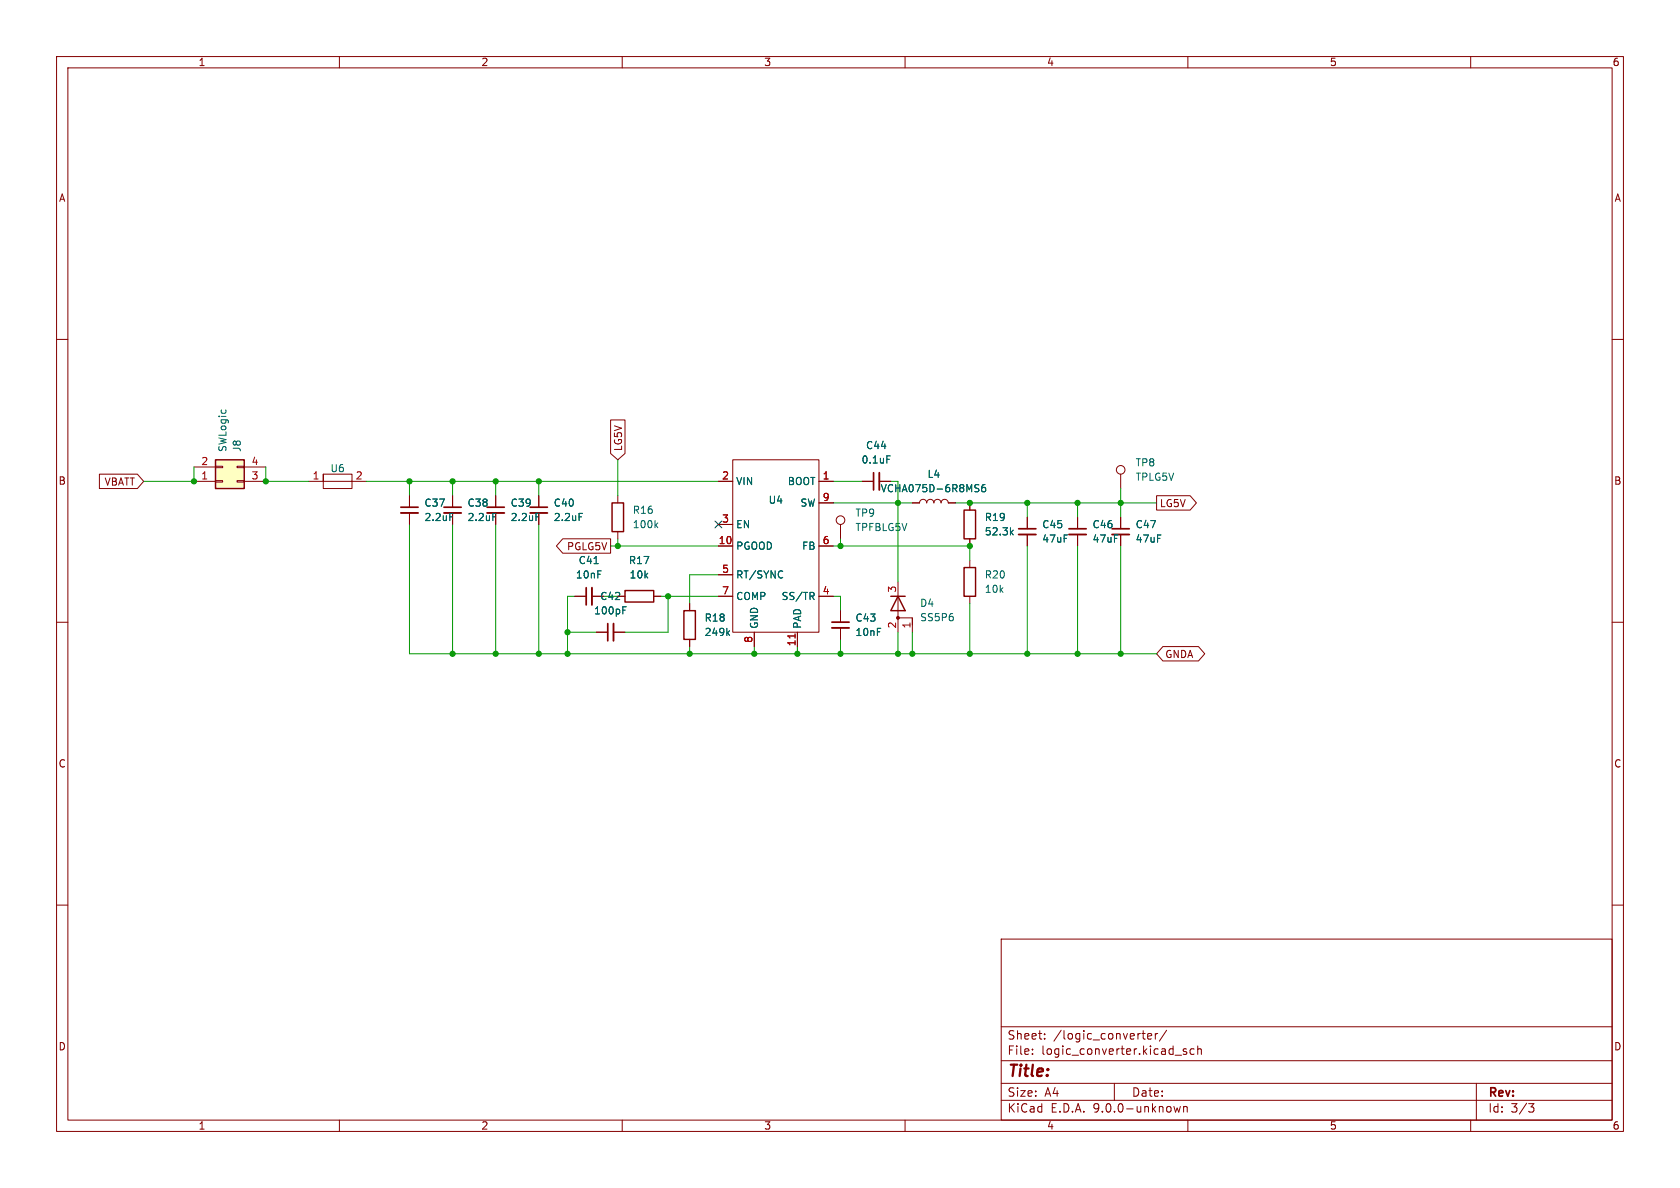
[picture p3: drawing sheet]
<svg xmlns="http://www.w3.org/2000/svg" width="297mm" height="210mm" viewBox="0 0 297 210" stroke-linecap="round" stroke-linejoin="round" font-family="sans-serif">
<g fill="none" stroke="#840000" stroke-width=".18">
<path d="M10 10h277v190h-277zM12 12h273v186h-273zM60 10v2M110 10v2M160 10v2M210 10v2M260 10v2M10 60h2M285 60h2M54.6 85.1h2.5M57.1 83.8v2.6h5.1v-2.6h-5.1v1.3h7.7M72.4 87.6v2.1"/>
<path d="M72.4 90.7v2M80 87.6v2.1M87.6 87.6v2.1M95.2 87.6v2.1M109.2 87.6v1.3M109.2 94v1.3M161.3 88.9h1.3a.64 .64 0 0 1 .6-.6 .64 .64 0 0 1 .6 .6 .64 .64 0 0 1 .7-.6 .64 .64 0 0 1 .6 .6 .64 .64 0 0 1 .6-.6 .64 .64 0 0 1 .7 .6 .64 .64 0 0 1 .6-.6 .64 .64 0 0 1 .6 .6h1.3M171.4 88.9v1.3M171.4 95.3v1.2M171.4 99.1v1.2M181.6 91.4v2.1M181.6 94.5v2"/>
<path d="M190.5 91.4v2.1M190.5 94.5v2M198.1 83.8v2.6M198.1 91.4v2.1M198.1 94.5v2M10 110h2M101.6 105.4h2M104.6 105.4h2.1M105.4 111.8h2M108.5 111.8h2M109.2 105.4h1.3M115.6 105.4h1.2"/>
<path d="M121.9 106.7v1.3M121.9 113v1.3M158.7 102.9v6.3h2.6v1.3M158.7 109.2v2.6M161.3 109.2v2.6M171.4 105.4v1.3M285 110h2M10 160h2M177 166h108v32h-108zM285 160h2M60 198v2M110 198v2"/>
<path d="M160 198v2M177 194.5h108M177 191.5h108M177 187.5h108M177 181.5h108M182.5 186.3v.1M182.5 185.5v.1M184.7 183.6v.1M184.7 182.8v.1M197 191.5v3M201.9 182.7h.6M202.3 183.7h.2"/>
<path d="M202.9 183.2l.7-.1-.1-.3-.4-.1-.2 .2 .1 .7h.5M204.2 182.7v1M204.7 182.7l-.3 .1-.2 .2M206.2 182.1l-1.2 2M207.5 195.6l.3 1 .3-.7 .3 .7 .3-1M207.7 186.5h1.2M209.2 195.6v1M209.2 195.7l.3-.1 .3 .1 .1 .9M209.7 185.5l-.3-.1-.2 .2v.2l.5 .2v.3h-.5M210 198v2M211.1 185.5l-.4-.1-.3 .3v.4l.1 .2h.6M211.7 185.5l.3-.1 .3 .1 .1 .9"/>
<path d="M211.7 184.9v1.5M260 198v2M261 191.5v6.5M270.2 195.1h1l-.5 .6 .4 .1 .1 .5-.3 .3h-.4"/>
<circle cx="198.1" cy="83.1" r=".76"/>
</g>
<path d="M70.9 89.7h3M78.5 89.7h3M86.1 89.7h3.1M93.7 89.7h3.1M180.1 93.5h3M189 93.5h3M196.6 93.5h3M103.6 103.9v3M107.4 110.2v3.1" fill="none" stroke="#840000" stroke-width=".3"/>
<path d="M70.9 90.7h3M78.5 90.7h3M86.1 90.7h3.1M93.7 90.7h3.1M180.1 94.5h3M189 94.5h3M196.6 94.5h3M104.6 103.9v3M108.5 110.2v3.1" fill="none" stroke="#840000" stroke-width=".33"/>
<g fill="none" stroke="#006464" stroke-width=".18">
<path d="M79.5 90.8h.6M87.1 90.8h.6M94.8 90.8h.6M102.4 90.8h.6M105 99.6h.7M115.9 92.8l.4 .5M116.3 92.4l-.5 .5M172.6 86.3l.3 .1 .2 .3-.3 .2h-.3M172.6 85.7h.5M174.1 85.7h-.3a.86 .86 0 0 0 0 1.2l.4-.1 .1-.4-.3-.2h-.2l-.3 .2M178.8 94.1l.3 .5M179.1 93.7l-.5 .5"/>
<path d="M110.1 107.9h.4M110.1 107.3h.6M128.6 111.9l.4 .4M129 111.5l-.5 .5"/>
</g>
<path d="M108.2 88.9h2v5.1h-2zM170.4 90.2h2.1v5.1h-2.1zM110.5 104.4h5.1v2h-5.1zM120.9 108h2v5h-2zM157.5 105.4h2.5M158.7 105.4l1.3 2.6h-2.5zM170.4 100.3h2.1v5.1h-2.1z" fill="none" stroke="#840000" stroke-width=".25"/>
<circle cx="158.7" cy="109.2" r=".25" fill="#840000" stroke="#840000" stroke-width=".18"/>
<path d="M38.1 81.3h5.1v5.1h-5.1z" fill="#ffffc2"/>
<path d="M38.1 81.3h5.1v5.1h-5.1z" fill="none" stroke="#840000" stroke-width=".25"/>
<g fill="none" stroke="#840000" stroke-width=".18">
<path d="M107.9 74.2h2.6v6l-1.3 1.1-1.3-1.1zM17.6 83.8h6.7l1.1 1.3-1.1 1.3h-6.7zM34.3 85.1h3.8M34.3 82.6h3.8M38.1 85h1.3v.2h-1.3zM38.1 82.4h1.3v.3h-1.3zM41.9 85h1.3v.2h-1.3zM41.9 82.4h1.3v.3h-1.3zM43.2 85.1h3.8M43.2 82.6h3.8M72.4 87.6v2.1M72.4 90.7v2"/>
<path d="M80 87.6v2.1M87.6 87.6v2.1M95.2 87.6v2.1M99.5 95.2h8.4v2.6h-8.4l-1.1-1.3zM127 85.1h2.5M127 92.7h2.5M127 96.5h2.5M129.5 81.3h15.3v30.5h-15.3zM144.8 85.1h2.5M144.8 96.5h2.5M144.8 88.9h2.5M148.6 92.7v2.6"/>
<path d="M152.4 85.1h2M155.4 85.1h2.1M161.3 88.9h1.3M167.6 88.9h1.3M171.4 88.9v1.3M171.4 95.3v1.2M181.6 91.4v2.1M181.6 94.5v2M190.5 91.4v2.1M190.5 94.5v2M198.1 91.4v2.1M198.1 94.5v2"/>
<path d="M204.5 87.6h5.9l1.1 1.3-1.1 1.3h-5.9zM101.6 105.4h2M104.6 105.4h2.1M105.4 111.8h2M108.5 111.8h2M109.2 105.4h1.3M115.6 105.4h1.2M121.9 106.7v1.3M121.9 113v1.3M127 101.6h2.5M127 105.4h2.5M133.3 111.8v2.5"/>
<path d="M141 111.8v2.5M144.8 105.4h2.5M148.6 108v2M148.6 111v2M205.6 114.3h6.3l1.1 1.3-1.1 1.2h-6.3l-1.1-1.2z"/>
<circle cx="148.6" cy="91.9" r=".76"/>
</g>
<path d="M154.4 83.6v3M147.1 110h3" fill="none" stroke="#840000" stroke-width=".3"/>
<path d="M155.4 83.6v3M147.1 111h3" fill="none" stroke="#840000" stroke-width=".33"/>
<g fill="none" stroke="#006464" stroke-width=".18">
<path d="M79.5 90.8h.6M87.1 90.8h.6M94.8 90.8h.6M102.4 90.8h.6M105 99.6h.7M156.8 80.6h.6M172.6 86.3l.3 .1 .2 .3-.3 .2h-.3M172.6 85.7h.5M174.1 85.7h-.3a.86 .86 0 0 0 0 1.2l.4-.1 .1-.4-.3-.2h-.2l-.3 .2M178.8 94.1l.3 .5M179.1 93.7l-.5 .5M110.1 107.9h.4"/>
<path d="M110.1 107.3h.6M128.6 111.9l.4 .4M129 111.5l-.5 .5M138.3 101h.1M138.4 102.1h-.1M143.5 105.4l.4 .6M143.8 104.8l.1 .2-.1 .3"/>
</g>
<path d="M140.6 112.1v.7" fill="none" stroke="#a90000" stroke-width=".18"/>
<g fill="none" stroke="#009600" stroke-width=".18">
<path d="M34.3 82.6v2.5h-8.9M47 82.6v2.5h7.6M64.8 85.1h62.2M72.4 92.7v22.9h132.1M72.4 85.1v2.5M80 85.1v2.5M80 92.7v22.9M87.6 85.1v2.5M87.6 92.7v22.9M95.2 85.1v2.5M95.2 92.7v22.9M107.9 96.5h19.1"/>
<path d="M109.2 81.3v6.3M109.2 95.3v1.2M147.3 96.5h24.1v2.6M147.3 88.9h14M147.3 85.1h5.1M148.6 95.3v1.2M157.5 85.1h1.2v17.8M168.9 88.9h35.6M181.6 88.9v2.5M181.6 96.5v19.1M190.5 88.9v2.5M190.5 96.5v19.1"/>
<path d="M198.1 86.4v5M198.1 96.5v19.1M100.3 111.8h5.1M101.6 105.4h-1.3v10.2M116.8 105.4h10.2M118.1 105.4v6.4h-7.6M121.9 114.3v1.3M127 101.6h-5.1v5.1M133.3 114.3v1.3M141 114.3v1.3M147.3 105.4h1.3v2.6M148.6 113v2.6"/>
<path d="M158.7 111.8v3.8M161.3 111.8v3.8M171.4 106.7v8.9"/>
</g>
<path d="M126.4 92.1l1.2 1.2M127.6 92.1l-1.2 1.2" fill="none" stroke="#000084" stroke-width=".18"/>
<g fill="#009600" stroke="#009600" stroke-width=".18">
<circle cx="34.3" cy="85.1" r=".46"/>
<circle cx="47" cy="85.1" r=".46"/>
<circle cx="95.2" cy="85.1" r=".46"/>
<circle cx="80" cy="115.6" r=".46"/>
<circle cx="80" cy="85.1" r=".46"/>
<circle cx="87.6" cy="85.1" r=".46"/>
<circle cx="72.4" cy="85.1" r=".46"/>
<circle cx="171.4" cy="96.5" r=".46"/>
<circle cx="171.4" cy="88.9" r=".46"/>
<circle cx="181.6" cy="115.6" r=".46"/>
<circle cx="171.4" cy="115.6" r=".46"/>
<circle cx="190.5" cy="88.9" r=".46"/>
<circle cx="190.5" cy="115.6" r=".46"/>
<circle cx="198.1" cy="115.6" r=".46"/>
<circle cx="198.1" cy="88.9" r=".46"/>
<circle cx="181.6" cy="88.9" r=".46"/>
<circle cx="158.7" cy="115.6" r=".46"/>
<circle cx="148.6" cy="96.5" r=".46"/>
<circle cx="158.7" cy="88.9" r=".46"/>
<circle cx="141" cy="115.6" r=".46"/>
<circle cx="133.3" cy="115.6" r=".46"/>
<circle cx="148.6" cy="115.6" r=".46"/>
<circle cx="161.3" cy="115.6" r=".46"/>
<circle cx="95.2" cy="115.6" r=".46"/>
<circle cx="100.3" cy="115.6" r=".46"/>
<circle cx="87.6" cy="115.6" r=".46"/>
<circle cx="118.1" cy="105.4" r=".46"/>
<circle cx="100.3" cy="111.8" r=".46"/>
<circle cx="109.2" cy="96.5" r=".46"/>
<circle cx="121.9" cy="115.6" r=".46"/>
</g>
<text font-size="2.8" fill="#840000" x="178" y="190.9">Title:</text>
<g font-size="2.1" fill="#840000">
<text x="178" y="184">Sheet:</text>
<text x="186.2" y="184">/logic_converter/</text>
<text x="178" y="186.7">File:</text>
<text x="184.1" y="186.7">logic_converter.kicad_sch</text>
<text x="178" y="196.9">KiCad</text>
<text x="178" y="194.1">Size:</text>
<text x="184.7" y="194.1">A4</text>
<text x="185.7" y="196.9">E.D.A.</text>
<text x="193.3" y="196.9">9.0.0-unknown</text>
<text x="200" y="194.1">Date:</text>
<text x="263" y="194.3">Rev:</text>
<text x="263" y="196.9">Id:</text>
<text x="267.1" y="196.9">3/3</text>
</g>
<g font-size="1.8" fill="#840000">
<text x="35" y="11.9">1</text>
<text x="85" y="11.9">2</text>
<text x="135" y="11.9">3</text>
<text x="185" y="11.9">4</text>
<text x="235" y="11.9">5</text>
<text x="285" y="11.9">6</text>
<text x="10.3" y="35.9">A</text>
<text x="285.3" y="35.9">A</text>
<text x="110.2" y="79.9" transform="rotate(-90 110.2 79.9)">LG5V</text>
<text x="10.3" y="85.9">B</text>
<text x="18.4" y="86">VBATT</text>
<text x="204.9" y="89.9">LG5V</text>
<text x="285.3" y="85.9">B</text>
<text x="90.2" y="92.3">2.2uF</text>
<text x="100.1" y="97.5">PGLG5V</text>
<text x="205.9" y="116.5">GNDA</text>
<text x="10.3" y="135.9">C</text>
<text x="285.3" y="135.9">C</text>
<text x="10.3" y="185.9">D</text>
<text x="285.3" y="185.9">D</text>
<text x="35" y="199.9">1</text>
<text x="85" y="199.9">2</text>
<text x="135" y="199.9">3</text>
<text x="185" y="199.9">4</text>
<text x="235" y="199.9">5</text>
<text x="285" y="199.9">6</text>
</g>
<g font-size="1.8" fill="#a90000">
<text x="35.5" y="82.3">2</text>
<text x="44.4" y="82.3">4</text>
<text x="35.5" y="84.8">1</text>
<text x="44.4" y="84.8">3</text>
<text x="55.2" y="84.8">1</text>
<text x="62.8" y="84.8">2</text>
<text x="127.6" y="84.8">2</text>
<text x="145.3" y="84.8">1</text>
<text x="145.3" y="88.6">9</text>
<text x="127.6" y="92.5">3</text>
<text x="127" y="96.3">10</text>
<text x="127.6" y="101.3">5</text>
<text x="145.3" y="96.3">6</text>
<text x="127.6" y="105.2">7</text>
<text x="145.3" y="105.2">4</text>
<text x="158.5" y="104.8" transform="rotate(-90 158.5 104.8)">3</text>
<text x="133.1" y="113.7" transform="rotate(-90 133.1 113.7)">8</text>
<text x="158.5" y="111.2" transform="rotate(-90 158.5 111.2)">2</text>
<text x="161" y="111.2" transform="rotate(-90 161 111.2)">1</text>
<text x="140.7" y="114.3" transform="rotate(-90 140.7 114.3)">11</text>
</g>
<g font-size="1.8" fill="#006464">
<text x="40.2" y="80" transform="rotate(-90 40.2 80)">SWLogic</text>
<text x="42.8" y="80" transform="rotate(-90 42.8 80)">J8</text>
<text x="58.3" y="83.7">U6</text>
<text x="152.2" y="82.1">0.1uF</text>
<text x="153" y="79.6">C44</text>
<text x="200.7" y="82.7">TP8</text>
<text x="74.9" y="89.8">C37</text>
<text x="82.6" y="89.8">C38</text>
<text x="90.2" y="89.8">C39</text>
<text x="97.8" y="89.8">C40</text>
<text x="130" y="86">VIN</text>
<text x="135.8" y="89.3">U4</text>
<text x="139.2" y="86">BOOT</text>
<text x="141.4" y="89.8">SW</text>
<text x="155.6" y="87.2">VCHA075D-6R8MS6</text>
<text x="163.9" y="84.7">L4</text>
<text x="200.7" y="85.2">TPLG5V</text>
<text x="74.9" y="92.3">2.2uF</text>
<text x="82.6" y="92.3">2.2uF</text>
<text x="97.8" y="92.3">2.2uF</text>
<text x="111.8" y="91">R16</text>
<text x="111.8" y="93.6">100k</text>
<text x="130" y="93.6">EN</text>
<text x="151.1" y="91.5">TP9</text>
<text x="151.1" y="94.1">TPFBLG5V</text>
<text x="174" y="92.3">R19</text>
<text x="174" y="94.8">52.3k</text>
<text x="184.2" y="93.6">C45</text>
<text x="193" y="93.6">C46</text>
<text x="200.7" y="93.6">C47</text>
<text x="102.2" y="99.9">C41</text>
<text x="111.1" y="99.9">R17</text>
<text x="130" y="97.4">PGOOD</text>
<text x="141.7" y="97.4">FB</text>
<text x="184.2" y="96.1">47uF</text>
<text x="193" y="96.1">47uF</text>
<text x="200.7" y="96.1">47uF</text>
<text x="101.7" y="102.5">10nF</text>
<text x="106" y="106.3">C42</text>
<text x="111.2" y="102.5">10k</text>
<text x="130" y="102.5">RT/SYNC</text>
<text x="130" y="106.3">COMP</text>
<text x="138.1" y="106.3">SS/TR</text>
<text x="162.6" y="107.5">D4</text>
<text x="174" y="105">10k</text>
<text x="174" y="102.5">R20</text>
<text x="104.9" y="108.8">100pF</text>
<text x="124.5" y="110.1">R18</text>
<text x="124.5" y="112.6">249k</text>
<text x="134.2" y="111.3" transform="rotate(-90 134.2 111.3)">GND</text>
<text x="141.8" y="111.3" transform="rotate(-90 141.8 111.3)">PAD</text>
<text x="151.1" y="110.1">C43</text>
<text x="151.1" y="112.6">10nF</text>
<text x="162.6" y="110">SS5P6</text>
</g>
</svg>
